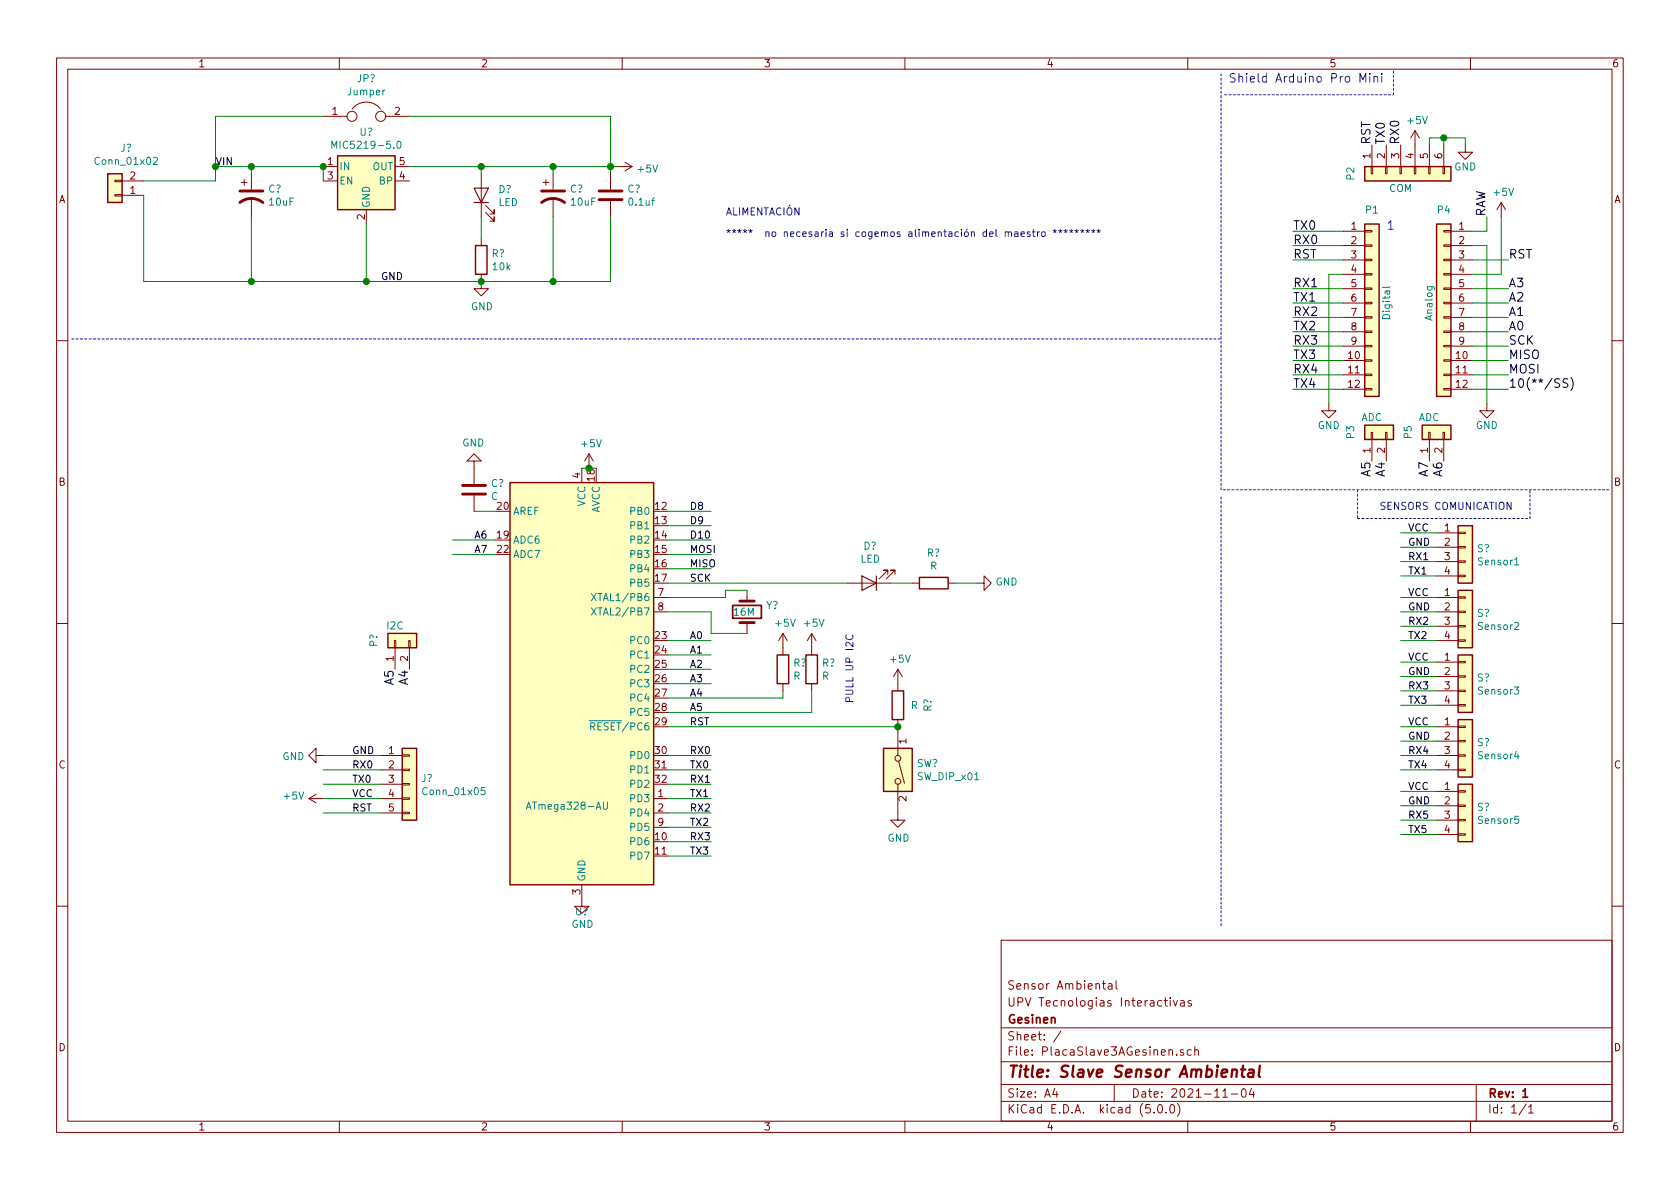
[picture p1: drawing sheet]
EESchema Schematic File Version 4
LIBS:PlacaSlave3AGesinen-cache
EELAYER 26 0
EELAYER END
$Descr A4 11693 8268
encoding utf-8
Sheet 1 1
Title "Slave Sensor Ambiental"
Date "2021-11-04"
Rev "1"
Comp "Gesinen "
Comment1 "UPV Tecnologias Interactivas"
Comment2 "Sensor Ambiental"
Comment3 ""
Comment4 ""
$EndDescr
Text Label 10350 1500 1    60   ~ 0
RAW
Text Label 9550 1000 1    60   ~ 0
RST
Text Label 9750 1000 1    60   ~ 0
RX0
Text Label 9000 1600 0    60   ~ 0
TX0
Text Label 9000 1700 0    60   ~ 0
RX0
Text Label 9000 1800 0    60   ~ 0
RST
Text Label 10500 1800 0    60   ~ 0
RST
Text Label 9000 2000 0    60   ~ 0
RX1
Text Label 9000 2100 0    60   ~ 0
TX1
Text Label 9000 2200 0    60   ~ 0
RX2
Text Label 9000 2300 0    60   ~ 0
TX2
Text Label 9000 2400 0    60   ~ 0
RX3
Text Label 9000 2500 0    60   ~ 0
TX3
Text Label 9000 2600 0    60   ~ 0
RX4
Text Label 9000 2700 0    60   ~ 0
TX4
Text Label 10500 2700 0    60   ~ 0
10(**/SS)
Text Label 10500 2600 0    60   ~ 0
MOSI
Text Label 10500 2500 0    60   ~ 0
MISO
Text Label 10500 2400 0    60   ~ 0
SCK
Text Label 10500 2300 0    60   ~ 0
A0
Text Label 10500 2200 0    60   ~ 0
A1
Text Label 10500 2100 0    60   ~ 0
A2
Text Label 10500 2000 0    60   ~ 0
A3
Text Label 9650 3200 3    60   ~ 0
A4
Text Label 9550 3200 3    60   ~ 0
A5
Text Notes 8550 575  0    60   ~ 0
Shield Arduino Pro Mini \n
Wire Notes Line
	8525 650  9700 650 
Wire Notes Line
	9700 650  9700 475 
Text Label 9950 3200 3    60   ~ 0
A7
Text Label 10050 3200 3    60   ~ 0
A6
$Comp
L Connector_Generic:Conn_01x02 P3
U 1 1
P 9550 3000
F 0 "P3" H 9550 3150 50  0000 C CNN
F 1 "ADC" V 9650 3000 50  0000 C CNN
F 2 "Socket_Arduino_Pro_Mini:Socket_Strip_Arduino_1x02" H 9550 3000 50  0001 C CNN
F 3 "" H 9550 3000 50  0000 C CNN
	1    9550 3000
	0    -1   -1   0   
$EndComp
$Comp
L Connector_Generic:Conn_01x02 P5
U 1 1
P 9950 3000
F 0 "P5" H 9950 3150 50  0000 C CNN
F 1 "ADC" V 10050 3000 50  0000 C CNN
F 2 "Socket_Arduino_Pro_Mini:Socket_Strip_Arduino_1x02" H 9950 3000 50  0001 C CNN
F 3 "" H 9950 3000 50  0000 C CNN
	1    9950 3000
	0    -1   -1   0   
$EndComp
$Comp
L Connector_Generic:Conn_01x06 P2
U 1 1
P 9750 1200
F 0 "P2" H 9750 1550 50  0000 C CNN
F 1 "COM" V 9850 1200 50  0000 C CNN
F 2 "Socket_Arduino_Pro_Mini:Socket_Strip_Arduino_1x06" H 9750 1200 50  0001 C CNN
F 3 "" H 9750 1200 50  0000 C CNN
	1    9750 1200
	0    -1   1    0   
$EndComp
Text Label 9650 1000 1    60   ~ 0
TX0
$Comp
L power:GND #PWR01
U 1 1
P 10200 1000
F 0 "#PWR01" H 10200 750 50  0001 C CNN
F 1 "GND" H 10200 850 50  0000 C CNN
F 2 "" H 10200 1000 50  0000 C CNN
F 3 "" H 10200 1000 50  0000 C CNN
	1    10200 1000
	1    0    0    -1  
$EndComp
$Comp
L Connector_Generic:Conn_01x12 P1
U 1 1
P 9550 2100
F 0 "P1" H 9550 2750 50  0000 C CNN
F 1 "Digital" V 9650 2100 50  0000 C CNN
F 2 "Socket_Arduino_Pro_Mini:Socket_Strip_Arduino_1x12" H 9550 2100 50  0001 C CNN
F 3 "" H 9550 2100 50  0000 C CNN
	1    9550 2100
	1    0    0    -1  
$EndComp
$Comp
L Connector_Generic:Conn_01x12 P4
U 1 1
P 10050 2100
F 0 "P4" H 10050 2750 50  0000 C CNN
F 1 "Analog" V 10150 2100 50  0000 C CNN
F 2 "Socket_Arduino_Pro_Mini:Socket_Strip_Arduino_1x12" H 10050 2100 50  0001 C CNN
F 3 "" H 10050 2100 50  0000 C CNN
	1    10050 2100
	-1   0    0    -1  
$EndComp
$Comp
L power:GND #PWR03
U 1 1
P 9250 2800
F 0 "#PWR03" H 9250 2550 50  0001 C CNN
F 1 "GND" H 9250 2650 50  0000 C CNN
F 2 "" H 9250 2800 50  0000 C CNN
F 3 "" H 9250 2800 50  0000 C CNN
	1    9250 2800
	1    0    0    -1  
$EndComp
Wire Wire Line
	9350 1900 9250 1900
Wire Wire Line
	9250 1900 9250 2800
Wire Wire Line
	9350 1600 9000 1600
Wire Wire Line
	9000 1700 9350 1700
Wire Wire Line
	9350 1800 9000 1800
Wire Wire Line
	9000 2000 9350 2000
Wire Wire Line
	9350 2100 9000 2100
Wire Wire Line
	9350 2200 9000 2200
Wire Wire Line
	9000 2300 9350 2300
Wire Wire Line
	9350 2400 9000 2400
Wire Wire Line
	9000 2500 9350 2500
Wire Wire Line
	9350 2600 9000 2600
Wire Wire Line
	9350 2700 9000 2700
Wire Wire Line
	10350 1500 10350 1600
Wire Wire Line
	10350 1600 10250 1600
Wire Wire Line
	10250 1700 10350 1700
Wire Wire Line
	10350 1700 10350 2800
$Comp
L power:GND #PWR04
U 1 1
P 10350 2800
F 0 "#PWR04" H 10350 2550 50  0001 C CNN
F 1 "GND" H 10350 2650 50  0000 C CNN
F 2 "" H 10350 2800 50  0000 C CNN
F 3 "" H 10350 2800 50  0000 C CNN
	1    10350 2800
	1    0    0    -1  
$EndComp
Wire Wire Line
	10250 1900 10450 1900
Wire Wire Line
	10450 1900 10450 1500
Wire Wire Line
	10250 1800 10500 1800
Wire Wire Line
	10500 2000 10250 2000
Wire Wire Line
	10250 2100 10500 2100
Wire Wire Line
	10500 2200 10250 2200
Wire Wire Line
	10250 2300 10500 2300
Wire Wire Line
	10500 2400 10250 2400
Wire Wire Line
	10250 2500 10500 2500
Wire Wire Line
	10500 2600 10250 2600
Wire Wire Line
	10250 2700 10500 2700
Wire Notes Line
	11200 3400 8500 3400
Wire Notes Line
	8500 3400 8500 500 
Text Notes 9650 1600 0    60   ~ 0
1
Wire Wire Line
	9950 1000 9950 950 
Wire Wire Line
	9950 950  10050 950 
Wire Wire Line
	10050 950  10050 1000
Wire Wire Line
	10050 950  10200 950 
Wire Wire Line
	10200 950  10200 1000
Connection ~ 10050 950 
$Comp
L Connector_Generic:Conn_01x04 S?
U 1 1
P 10200 4700
F 0 "S?" H 10279 4692 50  0000 L CNN
F 1 "Sensor3" H 10279 4601 50  0000 L CNN
F 2 "" H 10200 4700 50  0001 C CNN
F 3 "~" H 10200 4700 50  0001 C CNN
	1    10200 4700
	1    0    0    -1  
$EndComp
$Comp
L Connector_Generic:Conn_01x04 S?
U 1 1
P 10200 5150
F 0 "S?" H 10279 5142 50  0000 L CNN
F 1 "Sensor4" H 10279 5051 50  0000 L CNN
F 2 "" H 10200 5150 50  0001 C CNN
F 3 "~" H 10200 5150 50  0001 C CNN
	1    10200 5150
	1    0    0    -1  
$EndComp
$Comp
L Connector_Generic:Conn_01x04 S?
U 1 1
P 10200 3800
F 0 "S?" H 10279 3792 50  0000 L CNN
F 1 "Sensor1" H 10279 3701 50  0000 L CNN
F 2 "" H 10200 3800 50  0001 C CNN
F 3 "~" H 10200 3800 50  0001 C CNN
	1    10200 3800
	1    0    0    -1  
$EndComp
$Comp
L Connector_Generic:Conn_01x04 S?
U 1 1
P 10200 4250
F 0 "S?" H 10279 4242 50  0000 L CNN
F 1 "Sensor2" H 10279 4151 50  0000 L CNN
F 2 "" H 10200 4250 50  0001 C CNN
F 3 "~" H 10200 4250 50  0001 C CNN
	1    10200 4250
	1    0    0    -1  
$EndComp
$Comp
L Connector_Generic:Conn_01x04 S?
U 1 1
P 10200 5600
F 0 "S?" H 10279 5592 50  0000 L CNN
F 1 "Sensor5" H 10279 5501 50  0000 L CNN
F 2 "" H 10200 5600 50  0001 C CNN
F 3 "~" H 10200 5600 50  0001 C CNN
	1    10200 5600
	1    0    0    -1  
$EndComp
Wire Wire Line
	10000 3700 9750 3700
Wire Wire Line
	10000 3800 9750 3800
Wire Wire Line
	10000 3900 9750 3900
Wire Wire Line
	10000 4000 9750 4000
Text Label 9800 3700 0    50   ~ 0
VCC
Text Label 9800 3800 0    50   ~ 0
GND
Text Label 9800 4000 0    50   ~ 0
TX1
Text Label 9800 3900 0    50   ~ 0
RX1
Wire Wire Line
	10000 4150 9750 4150
Wire Wire Line
	10000 4250 9750 4250
Wire Wire Line
	10000 4350 9750 4350
Wire Wire Line
	10000 4450 9750 4450
Text Label 9800 4150 0    50   ~ 0
VCC
Text Label 9800 4250 0    50   ~ 0
GND
Text Label 9800 4450 0    50   ~ 0
TX2
Text Label 9800 4350 0    50   ~ 0
RX2
Wire Wire Line
	10000 4600 9750 4600
Wire Wire Line
	10000 4700 9750 4700
Wire Wire Line
	10000 4800 9750 4800
Wire Wire Line
	10000 4900 9750 4900
Text Label 9800 4600 0    50   ~ 0
VCC
Text Label 9800 4700 0    50   ~ 0
GND
Text Label 9800 4900 0    50   ~ 0
TX3
Text Label 9800 4800 0    50   ~ 0
RX3
Wire Wire Line
	10000 5050 9750 5050
Wire Wire Line
	10000 5150 9750 5150
Wire Wire Line
	10000 5250 9750 5250
Wire Wire Line
	10000 5350 9750 5350
Text Label 9800 5050 0    50   ~ 0
VCC
Text Label 9800 5150 0    50   ~ 0
GND
Text Label 9800 5350 0    50   ~ 0
TX4
Text Label 9800 5250 0    50   ~ 0
RX4
Wire Wire Line
	10000 5500 9750 5500
Wire Wire Line
	10000 5600 9750 5600
Wire Wire Line
	10000 5700 9750 5700
Wire Wire Line
	10000 5800 9750 5800
Text Label 9800 5500 0    50   ~ 0
VCC
Text Label 9800 5600 0    50   ~ 0
GND
Text Label 9800 5800 0    50   ~ 0
TX5
Text Label 9800 5700 0    50   ~ 0
RX5
Text Label 2850 4650 3    60   ~ 0
A4
Text Label 2750 4650 3    60   ~ 0
A5
$Comp
L Connector_Generic:Conn_01x02 P?
U 1 1
P 2750 4450
F 0 "P?" H 2750 4600 50  0000 C CNN
F 1 "I2C" V 2850 4450 50  0000 C CNN
F 2 "Socket_Arduino_Pro_Mini:Socket_Strip_Arduino_1x02" H 2750 4450 50  0001 C CNN
F 3 "" H 2750 4450 50  0000 C CNN
	1    2750 4450
	0    -1   -1   0   
$EndComp
$Comp
L MCU_Microchip_ATmega:ATmega328-AU U?
U 1 1
P 4050 4750
F 0 "U?" H 4050 3164 50  0000 C CNN
F 1 "ATmega328-AU" H 3950 3900 50  0000 C CNN
F 2 "Package_QFP:TQFP-32_7x7mm_P0.8mm" H 4050 4750 50  0001 C CIN
F 3 "http://ww1.microchip.com/downloads/en/DeviceDoc/ATmega328_P%20AVR%20MCU%20with%20picoPower%20Technology%20Data%20Sheet%2040001984A.pdf" H 4050 4750 50  0001 C CNN
	1    4050 4750
	1    0    0    -1  
$EndComp
$Comp
L Regulator_Linear:MIC5219-5.0 U?
U 1 1
P 2550 1250
F 0 "U?" H 2550 1592 50  0000 C CNN
F 1 "MIC5219-5.0" H 2550 1501 50  0000 C CNN
F 2 "Package_TO_SOT_SMD:SOT-23-5" H 2550 1575 50  0001 C CNN
F 3 "http://ww1.microchip.com/downloads/en/devicedoc/mic5219.pdf" H 2550 1250 50  0001 C CNN
	1    2550 1250
	1    0    0    -1  
$EndComp
$Comp
L Device:CP1 C?
U 1 1
P 1750 1350
F 0 "C?" H 1865 1396 50  0000 L CNN
F 1 "10uF" H 1865 1305 50  0000 L CNN
F 2 "" H 1750 1350 50  0001 C CNN
F 3 "~" H 1750 1350 50  0001 C CNN
	1    1750 1350
	1    0    0    -1  
$EndComp
$Comp
L Device:LED D?
U 1 1
P 3350 1350
F 0 "D?" V 3388 1233 50  0000 R CNN
F 1 "LED" V 3297 1233 50  0000 R CNN
F 2 "" H 3350 1350 50  0001 C CNN
F 3 "~" H 3350 1350 50  0001 C CNN
	1    3350 1350
	0    -1   -1   0   
$EndComp
$Comp
L Device:R R?
U 1 1
P 3350 1800
F 0 "R?" H 3420 1846 50  0000 L CNN
F 1 "10k" H 3420 1755 50  0000 L CNN
F 2 "" V 3280 1800 50  0001 C CNN
F 3 "~" H 3350 1800 50  0001 C CNN
	1    3350 1800
	1    0    0    -1  
$EndComp
$Comp
L Device:CP1 C?
U 1 1
P 3850 1350
F 0 "C?" H 3965 1396 50  0000 L CNN
F 1 "10uF" H 3965 1305 50  0000 L CNN
F 2 "" H 3850 1350 50  0001 C CNN
F 3 "~" H 3850 1350 50  0001 C CNN
	1    3850 1350
	1    0    0    -1  
$EndComp
$Comp
L Device:C C?
U 1 1
P 4250 1350
F 0 "C?" H 4365 1396 50  0000 L CNN
F 1 "0.1uf" H 4365 1305 50  0000 L CNN
F 2 "" H 4288 1200 50  0001 C CNN
F 3 "~" H 4250 1350 50  0001 C CNN
	1    4250 1350
	1    0    0    -1  
$EndComp
Wire Wire Line
	2250 1150 1750 1150
Wire Wire Line
	1750 1150 1750 1200
Wire Wire Line
	1750 1150 1500 1150
Connection ~ 1750 1150
Wire Wire Line
	3350 1200 3350 1150
Wire Wire Line
	3350 1150 2850 1150
Wire Wire Line
	3350 1500 3350 1650
$Comp
L power:GND #PWR?
U 1 1
P 3350 1950
F 0 "#PWR?" H 3350 1700 50  0001 C CNN
F 1 "GND" H 3355 1777 50  0000 C CNN
F 2 "" H 3350 1950 50  0001 C CNN
F 3 "" H 3350 1950 50  0001 C CNN
	1    3350 1950
	1    0    0    -1  
$EndComp
Wire Wire Line
	3850 1200 3850 1150
Wire Wire Line
	3850 1150 3350 1150
Connection ~ 3350 1150
Wire Wire Line
	4250 1200 4250 1150
Wire Wire Line
	4250 1150 3850 1150
Connection ~ 3850 1150
Wire Wire Line
	3350 1950 3850 1950
Wire Wire Line
	3850 1950 3850 1500
Connection ~ 3350 1950
Wire Wire Line
	3850 1950 4250 1950
Wire Wire Line
	4250 1950 4250 1500
Connection ~ 3850 1950
Wire Wire Line
	3350 1950 2550 1950
Wire Wire Line
	2550 1950 2550 1550
Wire Wire Line
	2250 1250 2250 1150
Connection ~ 2250 1150
Wire Wire Line
	4150 3250 4100 3250
Wire Wire Line
	4650 3550 4950 3550
Text Label 4800 3550 0    50   ~ 0
D8
Wire Wire Line
	4650 3650 4950 3650
Text Label 4800 3650 0    50   ~ 0
D9
Wire Wire Line
	4650 3750 4950 3750
Text Label 4800 3750 0    50   ~ 0
D10
Wire Wire Line
	4650 3850 4950 3850
Text Label 4800 3850 0    50   ~ 0
MOSI
Wire Wire Line
	4650 3950 4950 3950
Text Label 4800 3950 0    50   ~ 0
MISO
Text Label 4800 4050 0    50   ~ 0
SCK
Wire Wire Line
	4650 4250 4950 4250
Wire Wire Line
	4650 4450 4950 4450
Text Label 4800 4450 0    50   ~ 0
A0
Wire Wire Line
	4650 4550 4950 4550
Text Label 4800 4550 0    50   ~ 0
A1
Wire Wire Line
	4650 4650 4950 4650
Text Label 4800 4650 0    50   ~ 0
A2
Wire Wire Line
	4650 4750 4950 4750
Text Label 4800 4750 0    50   ~ 0
A3
Text Label 4800 4850 0    50   ~ 0
A4
Text Label 4800 4950 0    50   ~ 0
A5
Text Label 4800 5050 0    50   ~ 0
RST
Wire Wire Line
	4650 5250 4950 5250
Text Label 4800 5250 0    50   ~ 0
RX0
Wire Wire Line
	4650 5350 4950 5350
Text Label 4800 5350 0    50   ~ 0
TX0
Wire Wire Line
	4650 5450 4950 5450
Text Label 4800 5450 0    50   ~ 0
RX1
Wire Wire Line
	4650 5550 4950 5550
Text Label 4800 5550 0    50   ~ 0
TX1
Wire Wire Line
	4650 5650 4950 5650
Text Label 4800 5650 0    50   ~ 0
RX2
Wire Wire Line
	4650 5750 4950 5750
Text Label 4800 5750 0    50   ~ 0
TX2
Wire Wire Line
	4650 5850 4950 5850
Wire Wire Line
	4650 5950 4950 5950
Text Label 4800 5950 0    50   ~ 0
TX3
Wire Wire Line
	5450 4850 5450 4800
Wire Wire Line
	4650 4850 5450 4850
Wire Wire Line
	5650 4950 5650 4800
Wire Wire Line
	4650 4950 5650 4950
$Comp
L Device:R R?
U 1 1
P 5450 4650
F 0 "R?" H 5520 4696 50  0000 L CNN
F 1 "R" H 5520 4605 50  0000 L CNN
F 2 "" V 5380 4650 50  0001 C CNN
F 3 "~" H 5450 4650 50  0001 C CNN
	1    5450 4650
	1    0    0    -1  
$EndComp
$Comp
L Device:R R?
U 1 1
P 5650 4650
F 0 "R?" H 5720 4696 50  0000 L CNN
F 1 "R" H 5720 4605 50  0000 L CNN
F 2 "" V 5580 4650 50  0001 C CNN
F 3 "~" H 5650 4650 50  0001 C CNN
	1    5650 4650
	1    0    0    -1  
$EndComp
$Comp
L power:+5V #PWR?
U 1 1
P 5450 4500
F 0 "#PWR?" H 5450 4350 50  0001 C CNN
F 1 "+5V" H 5465 4673 50  0000 C CNN
F 2 "" H 5450 4500 50  0001 C CNN
F 3 "" H 5450 4500 50  0001 C CNN
	1    5450 4500
	1    0    0    -1  
$EndComp
$Comp
L power:+5V #PWR?
U 1 1
P 5650 4500
F 0 "#PWR?" H 5650 4350 50  0001 C CNN
F 1 "+5V" H 5665 4673 50  0000 C CNN
F 2 "" H 5650 4500 50  0001 C CNN
F 3 "" H 5650 4500 50  0001 C CNN
	1    5650 4500
	1    0    0    -1  
$EndComp
Text Notes 5950 4400 3    50   ~ 0
PULL UP I2C\n
$Comp
L Device:Crystal Y?
U 1 1
P 5200 4250
F 0 "Y?" V 5154 4381 50  0000 L CNN
F 1 "16M" V 5200 4150 50  0000 L CNN
F 2 "" H 5200 4250 50  0001 C CNN
F 3 "~" H 5200 4250 50  0001 C CNN
	1    5200 4250
	0    1    1    0   
$EndComp
Wire Wire Line
	5050 4100 5200 4100
Text Label 4800 5850 0    50   ~ 0
RX3
Wire Wire Line
	3150 3750 3450 3750
Text Label 3300 3750 0    50   ~ 0
A6
Wire Wire Line
	3150 3850 3450 3850
Text Label 3300 3850 0    50   ~ 0
A7
$Comp
L power:GND #PWR?
U 1 1
P 4050 6250
F 0 "#PWR?" H 4050 6000 50  0001 C CNN
F 1 "GND" H 4055 6077 50  0000 C CNN
F 2 "" H 4050 6250 50  0001 C CNN
F 3 "" H 4050 6250 50  0001 C CNN
	1    4050 6250
	1    0    0    -1  
$EndComp
Text Notes 9600 3550 0    50   ~ 0
SENSORS COMUNICATION\n
Wire Notes Line
	8500 3450 8500 6450
Wire Notes Line
	9450 3400 9450 3600
Wire Notes Line
	9450 3600 10650 3600
Wire Notes Line
	10650 3600 10650 3400
$Comp
L Connector_Generic:Conn_01x05 J?
U 1 1
P 2850 5450
F 0 "J?" H 2930 5492 50  0000 L CNN
F 1 "Conn_01x05" H 2930 5401 50  0000 L CNN
F 2 "" H 2850 5450 50  0001 C CNN
F 3 "~" H 2850 5450 50  0001 C CNN
	1    2850 5450
	1    0    0    -1  
$EndComp
Wire Wire Line
	2650 5250 2250 5250
Wire Wire Line
	2650 5350 2250 5350
Wire Wire Line
	2650 5450 2250 5450
Wire Wire Line
	2650 5550 2250 5550
Wire Wire Line
	2650 5650 2250 5650
Text Label 2450 5250 0    50   ~ 0
GND
$Comp
L power:GND #PWR?
U 1 1
P 2250 5250
F 0 "#PWR?" H 2250 5000 50  0001 C CNN
F 1 "GND" V 2255 5122 50  0000 R CNN
F 2 "" H 2250 5250 50  0001 C CNN
F 3 "" H 2250 5250 50  0001 C CNN
	1    2250 5250
	0    1    1    0   
$EndComp
Text Label 2450 5350 0    50   ~ 0
RX0
Text Label 2450 5450 0    50   ~ 0
TX0
Text Label 2450 5550 0    50   ~ 0
VCC
Text Label 2450 5650 0    50   ~ 0
RST
$Comp
L power:+5V #PWR?
U 1 1
P 2250 5550
F 0 "#PWR?" H 2250 5400 50  0001 C CNN
F 1 "+5V" V 2265 5678 50  0000 L CNN
F 2 "" H 2250 5550 50  0001 C CNN
F 3 "" H 2250 5550 50  0001 C CNN
	1    2250 5550
	0    -1   -1   0   
$EndComp
Wire Wire Line
	5050 4100 5050 4150
Wire Wire Line
	4650 4150 5050 4150
Wire Wire Line
	4950 4400 5200 4400
Wire Wire Line
	4950 4250 4950 4400
$Comp
L Device:LED D?
U 1 1
P 6050 4050
F 0 "D?" H 6042 3795 50  0000 C CNN
F 1 "LED" H 6042 3886 50  0000 C CNN
F 2 "" H 6050 4050 50  0001 C CNN
F 3 "~" H 6050 4050 50  0001 C CNN
	1    6050 4050
	-1   0    0    1   
$EndComp
Wire Wire Line
	4650 4050 5900 4050
$Comp
L Device:R R?
U 1 1
P 6500 4050
F 0 "R?" V 6707 4050 50  0000 C CNN
F 1 "R" V 6616 4050 50  0000 C CNN
F 2 "" V 6430 4050 50  0001 C CNN
F 3 "~" H 6500 4050 50  0001 C CNN
	1    6500 4050
	0    -1   -1   0   
$EndComp
Wire Wire Line
	6350 4050 6200 4050
Wire Wire Line
	6650 4050 6800 4050
$Comp
L power:GND #PWR?
U 1 1
P 6800 4050
F 0 "#PWR?" H 6800 3800 50  0001 C CNN
F 1 "GND" V 6805 3922 50  0000 R CNN
F 2 "" H 6800 4050 50  0001 C CNN
F 3 "" H 6800 4050 50  0001 C CNN
	1    6800 4050
	0    -1   -1   0   
$EndComp
$Comp
L power:+5V #PWR?
U 1 1
P 4300 1150
F 0 "#PWR?" H 4300 1000 50  0001 C CNN
F 1 "+5V" V 4315 1278 50  0000 L CNN
F 2 "" H 4300 1150 50  0001 C CNN
F 3 "" H 4300 1150 50  0001 C CNN
	1    4300 1150
	0    1    1    0   
$EndComp
Wire Wire Line
	4300 1150 4250 1150
Connection ~ 4250 1150
Text Label 1500 1150 0    50   ~ 0
VIN
$Comp
L Connector_Generic:Conn_01x02 J?
U 1 1
P 800 1350
F 0 "J?" H 720 1025 50  0000 C CNN
F 1 "Conn_01x02" H 720 1116 50  0000 C CNN
F 2 "" H 800 1350 50  0001 C CNN
F 3 "~" H 800 1350 50  0001 C CNN
	1    800  1350
	-1   0    0    1   
$EndComp
Wire Wire Line
	1500 1250 1500 1150
Wire Wire Line
	1000 1250 1500 1250
Wire Wire Line
	2550 1950 1750 1950
Connection ~ 2550 1950
Connection ~ 1750 1950
Wire Wire Line
	1750 1950 1000 1950
Wire Wire Line
	1000 1350 1000 1950
Wire Wire Line
	1750 1500 1750 1950
$Comp
L power:+5V #PWR?
U 1 1
P 4100 3250
F 0 "#PWR?" H 4100 3100 50  0001 C CNN
F 1 "+5V" H 4115 3423 50  0000 C CNN
F 2 "" H 4100 3250 50  0001 C CNN
F 3 "" H 4100 3250 50  0001 C CNN
	1    4100 3250
	1    0    0    -1  
$EndComp
Connection ~ 4100 3250
Wire Wire Line
	4100 3250 4050 3250
$Comp
L Device:C C?
U 1 1
P 3300 3400
F 0 "C?" H 3415 3446 50  0000 L CNN
F 1 "C" H 3415 3355 50  0000 L CNN
F 2 "" H 3338 3250 50  0001 C CNN
F 3 "~" H 3300 3400 50  0001 C CNN
	1    3300 3400
	1    0    0    -1  
$EndComp
Wire Wire Line
	3450 3550 3300 3550
$Comp
L power:GND #PWR?
U 1 1
P 3300 3250
F 0 "#PWR?" H 3300 3000 50  0001 C CNN
F 1 "GND" H 3305 3077 50  0000 C CNN
F 2 "" H 3300 3250 50  0001 C CNN
F 3 "" H 3300 3250 50  0001 C CNN
	1    3300 3250
	-1   0    0    1   
$EndComp
Wire Wire Line
	4650 5050 6250 5050
$Comp
L Device:R R?
U 1 1
P 6250 4900
F 0 "R?" V 6457 4900 50  0000 C CNN
F 1 "R" H 6366 4900 50  0000 C CNN
F 2 "" V 6180 4900 50  0001 C CNN
F 3 "~" H 6250 4900 50  0001 C CNN
	1    6250 4900
	1    0    0    -1  
$EndComp
$Comp
L power:+5V #PWR?
U 1 1
P 6250 4750
F 0 "#PWR?" H 6250 4600 50  0001 C CNN
F 1 "+5V" H 6265 4923 50  0000 C CNN
F 2 "" H 6250 4750 50  0001 C CNN
F 3 "" H 6250 4750 50  0001 C CNN
	1    6250 4750
	1    0    0    -1  
$EndComp
$Comp
L Switch:SW_DIP_x01 SW?
U 1 1
P 6250 5350
F 0 "SW?" V 6204 5480 50  0000 L CNN
F 1 "SW_DIP_x01" V 6295 5480 50  0000 L CNN
F 2 "" H 6250 5350 50  0001 C CNN
F 3 "" H 6250 5350 50  0001 C CNN
	1    6250 5350
	0    1    1    0   
$EndComp
Connection ~ 6250 5050
$Comp
L power:GND #PWR?
U 1 1
P 6250 5650
F 0 "#PWR?" H 6250 5400 50  0001 C CNN
F 1 "GND" H 6255 5477 50  0000 C CNN
F 2 "" H 6250 5650 50  0001 C CNN
F 3 "" H 6250 5650 50  0001 C CNN
	1    6250 5650
	1    0    0    -1  
$EndComp
$Comp
L power:+5V #PWR?
U 1 1
P 10450 1500
F 0 "#PWR?" H 10450 1350 50  0001 C CNN
F 1 "+5V" H 10465 1673 50  0000 C CNN
F 2 "" H 10450 1500 50  0001 C CNN
F 3 "" H 10450 1500 50  0001 C CNN
	1    10450 1500
	1    0    0    -1  
$EndComp
$Comp
L power:+5V #PWR?
U 1 1
P 9850 1000
F 0 "#PWR?" H 9850 850 50  0001 C CNN
F 1 "+5V" H 9865 1173 50  0000 C CNN
F 2 "" H 9850 1000 50  0001 C CNN
F 3 "" H 9850 1000 50  0001 C CNN
	1    9850 1000
	1    0    0    -1  
$EndComp
Text Label 2650 1950 0    50   ~ 0
GND
$Comp
L Device:Jumper JP?
U 1 1
P 2550 800
F 0 "JP?" H 2550 1064 50  0000 C CNN
F 1 "Jumper" H 2550 973 50  0000 C CNN
F 2 "" H 2550 800 50  0001 C CNN
F 3 "~" H 2550 800 50  0001 C CNN
	1    2550 800 
	1    0    0    -1  
$EndComp
Wire Wire Line
	1500 1150 1500 800 
Wire Wire Line
	1500 800  2250 800 
Connection ~ 1500 1150
Wire Wire Line
	2850 800  4250 800 
Wire Wire Line
	4250 800  4250 1150
Wire Notes Line
	500  2350 8500 2350
Text Notes 5050 1650 0    50   ~ 0
ALIMENTACIÓN\n\n*****  no necesaria si cogemos alimentación del maestro *********\n
$EndSCHEMATC
